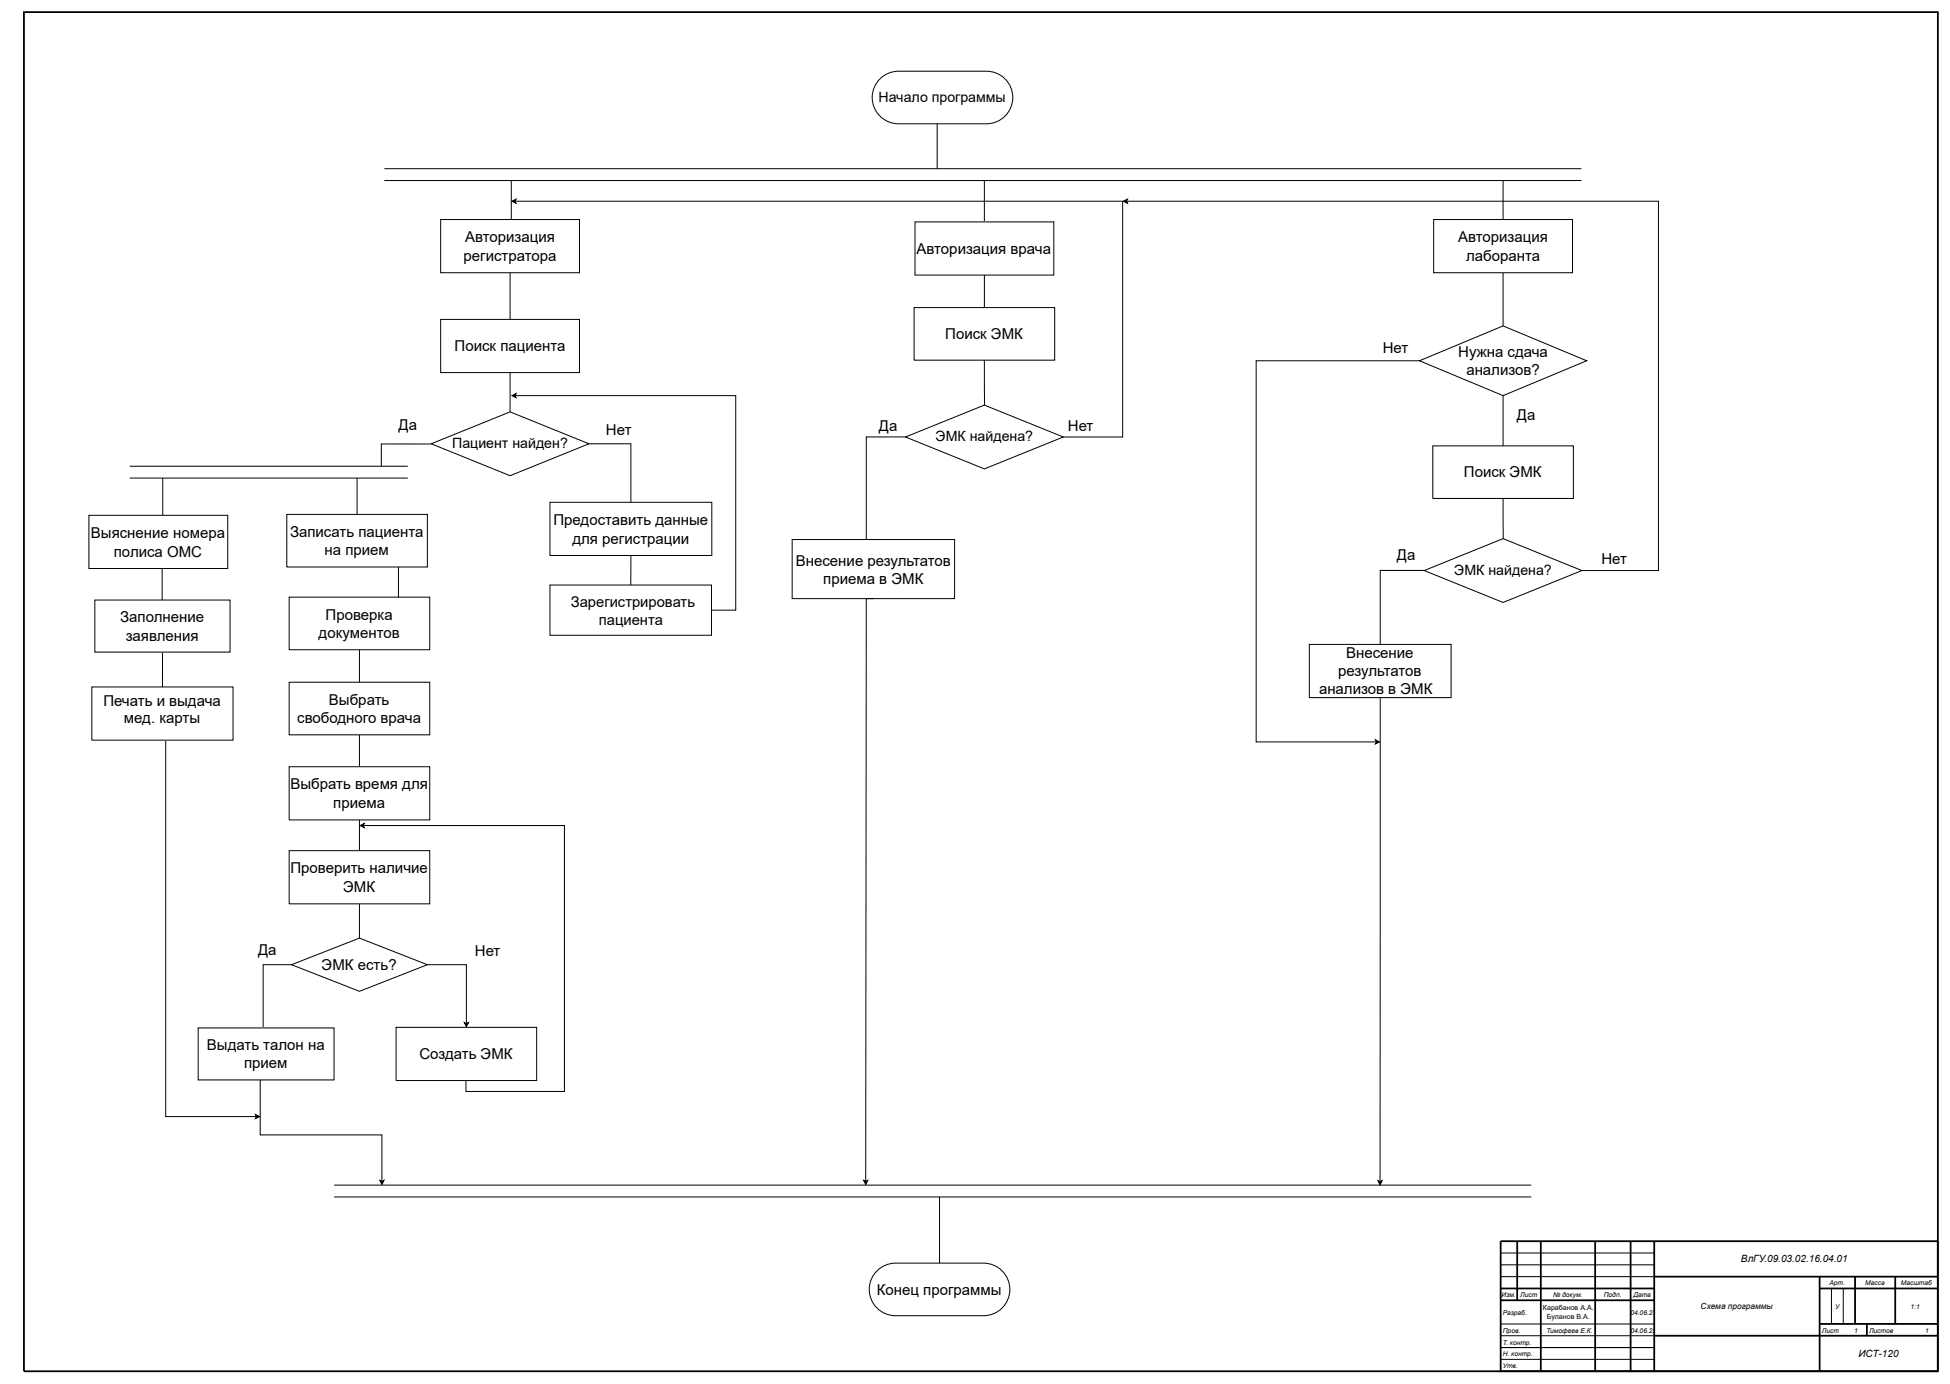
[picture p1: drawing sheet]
<svg xmlns="http://www.w3.org/2000/svg" width="838mm" height="594mm" viewBox="0 0 838 594" stroke-linecap="round" stroke-linejoin="round" font-family="sans-serif">
<path d="M10.3 5.2h822.3v583.8h-822.3zM710.8 573.7h121.8M781.8 568.6h50.8M802.2 568.6v5.1" fill="none" stroke="#000" stroke-width=".76" stroke-linecap="butt"/>
<path d="M402.7 53.2v19.3M644.8 543.3h66M644.8 548.3h66M786.9 553.4v15.2M792 553.4v15.2M644.8 578.8h66M644.8 573.7h66M644.8 568.7h66M644.8 583.9h66" fill="none" stroke="#000" stroke-width=".43"/>
<path d="M378.1 33.9l3-2.2 3.7-1 39-.1a11.3 11.3 0 0 1 11.4 11.3 11.3 11.3 0 0 1-11.4 11.3h-37.7a11.3 11.3 0 0 1-10.5-7 11.3 11.3 0 0 1 2.5-12.3z" fill="#fff"/>
<path d="M378.1 33.9l3-2.2 3.7-1 39-.1a11.3 11.3 0 0 1 11.4 11.3 11.3 11.3 0 0 1-11.4 11.3h-37.7a11.3 11.3 0 0 1-10.5-7 11.3 11.3 0 0 1 2.5-12.3zM185.4 190.7h-21.6v9.8h-3.2" fill="none" stroke="#000" stroke-width=".43"/>
<path d="M185.3 190.6l33.9-13.7 33.9 13.7-33.9 13.7z" fill="#fff"/>
<path d="M185.3 190.6l33.9-13.7 33.9 13.7-33.9 13.7zM154.4 279.1v13.9" fill="none" stroke="#000" stroke-width=".43"/>
<path d="M124.2 256.5h60.5v22.6h-60.5z" fill="#fff"/>
<path d="M124.2 256.5h60.5v22.6h-60.5zM154.4 315.6v13.7" fill="none" stroke="#000" stroke-width=".43"/>
<path d="M124.2 293h60.5v22.6h-60.5z" fill="#fff"/>
<path d="M124.2 293h60.5v22.6h-60.5zM154.4 352.2v13.2" fill="none" stroke="#000" stroke-width=".43"/>
<path d="M124.2 329.3h60.5v22.9h-60.5z" fill="#fff"/>
<path d="M124.2 329.3h60.5v22.9h-60.5zM403.7 514.1v28.4" fill="none" stroke="#000" stroke-width=".43"/>
<path d="M376.8 545.8l3-2.1 3.7-1.1 39.1-.1a11.3 11.3 0 0 1 11.3 11.3 11.3 11.3 0 0 1-11.3 11.3h-37.8a11.3 11.3 0 0 1-10.4-6.9 11.3 11.3 0 0 1 2.4-12.4z" fill="#fff"/>
<path d="M271.1 238.6l-.1 12.7M644.8 538.2h66M376.8 545.8l3-2.1 3.7-1.1 39.1-.1a11.3 11.3 0 0 1 11.3 11.3 11.3 11.3 0 0 1-11.3 11.3h-37.8a11.3 11.3 0 0 1-10.4-6.9 11.3 11.3 0 0 1 2.4-12.4z" fill="none" stroke="#000" stroke-width=".43"/>
<g fill="none" stroke="#000" stroke-width=".76" stroke-linecap="butt">
<path d="M644.8 533.1h187.8v55.8h-187.8zM651.9 533.1v25.4M662 533.1v55.8M685.4 533.1v55.8M700.6 533.1v55.8M710.8 533.1v55.8M644.8 553.4h66M644.8 558.5h66M710.8 548.3h121.8M781.8 553.4h50.8M781.8 548.3v40.6M797.1 548.3v20.3"/>
<path d="M814.3 548.3v20.3"/>
</g>
<path d="M236.3 215.7h69.5v22.9h-69.5z" fill="#fff"/>
<path d="M253.2 190.6h17.9v25.1M236.3 215.7h69.5v22.9h-69.5zM171.2 243.5v13" fill="none" stroke="#000" stroke-width=".43"/>
<path d="M123.2 220.9h60.4v22.6h-60.4z" fill="#fff"/>
<path d="M123.2 220.9h60.4v22.6h-60.4zM125.3 414.4h-12.2v27.1M183.6 414.4h16.8v25.2M199.5 439.2l.9 .4 .9-.4-.9 1.8z" fill="none" stroke="#000" stroke-width=".43"/>
<path d="M199.5 439.2l.9 .4 .9-.4-.9 1.8z" fill="#000"/>
<path d="M125.3 414.4l29.1-11.5 29.2 11.5-29.2 11.4z" fill="#fff"/>
<path d="M125.3 414.4l29.1-11.5 29.2 11.5-29.2 11.4zM111.8 463.8v23.7h52.3v19.9M163.2 507l.9 .4 .9-.4-.9 1.7z" fill="none" stroke="#000" stroke-width=".43"/>
<path d="M163.2 507l.9 .4 .9-.4-.9 1.7z" fill="#000"/>
<path d="M85.2 441.5h58.3v22.3h-58.3z" fill="#fff"/>
<path d="M423 154.7v21M422.2 175.2l.8 .5 .9-.5-.8 1.8zM154.7 354.6l1.8-.9-.4 .9 .4 .9zM156.1 354.6h86.4v114.2h-42.3v-4.7M85.2 441.5h58.3v22.3h-58.3z" fill="none" stroke="#000" stroke-width=".43"/>
<path d="M422.2 175.2l.8 .5 .9-.5-.8 1.8zM154.7 354.6l1.8-.9-.4 .9 .4 .9z" fill="#000"/>
<path d="M392.8 132.1h60.4v22.6h-60.4z" fill="#fff"/>
<path d="M392.8 132.1h60.4v22.6h-60.4z" fill="none" stroke="#000" stroke-width=".43"/>
<path d="M165.4 72.5h513.9v5h-513.9z" fill="#fff"/>
<path d="M165.4 72.5h513.9M165.4 77.5h513.9M69.8 280.1v15" fill="none" stroke="#000" stroke-width=".43"/>
<path d="M40.8 257.7h58v22.4h-58z" fill="#fff"/>
<path d="M609.9 155h-70.2v163.7h51.7M645.8 169.9v21.6M40.8 257.7h58v22.4h-58zM591 317.8l1.8 .9-1.8 .9 .4-.9z" fill="none" stroke="#000" stroke-width=".43"/>
<path d="M591 317.8l1.8 .9-1.8 .9 .4-.9z" fill="#000"/>
<path d="M609.9 155l35.9-15 36 15-36 14.9z" fill="#fff"/>
<path d="M609.9 155l35.9-15 36 15-36 14.9z" fill="none" stroke="#000" stroke-width=".43"/>
<path d="M562.6 276.8h60.9v22.8h-60.9z" fill="#fff"/>
<path d="M219.2 77.5h.5v16.8M219.2 117.1v20.1M562.6 276.8h60.9v22.8h-60.9z" fill="none" stroke="#000" stroke-width=".43"/>
<path d="M189.3 94.3h59.7v22.8h-59.7z" fill="#fff"/>
<path d="M189.3 94.3h59.7v22.8h-59.7zM219.2 160v16.9" fill="none" stroke="#000" stroke-width=".43"/>
<path d="M189.3 137.2h59.7v22.8h-59.7z" fill="#fff"/>
<path d="M189.3 137.2h59.7v22.8h-59.7z" fill="none" stroke="#000" stroke-width=".43"/>
<path d="M340.4 231.7h69.8v25.4h-69.8z" fill="#fff"/>
<path d="M389.4 187.7h-17.2v44h3.1M340.4 231.7h69.8v25.4h-69.8z" fill="none" stroke="#000" stroke-width=".43"/>
<path d="M389.1 187.7l33.9-13.7 33.9 13.7-33.9 13.7z" fill="#fff"/>
<path d="M220 86.4l1.7-.9-.4 .9 .4 .9zM221.3 86.4h261.1v101.3h-25.5M389.1 187.7l33.9-13.7 33.9 13.7-33.9 13.7zM69.9 205.3v16M153.4 205.3v15.6" fill="none" stroke="#000" stroke-width=".43"/>
<path d="M220 86.4l1.7-.9-.4 .9 .4 .9z" fill="#000"/>
<path d="M56 200.3h119v5h-119z" fill="#fff"/>
<path d="M56 200.3h119M56 205.3h119M71.2 317.9v161.7h39M109.7 478.7l1.8 .9-1.8 .9 .5-.9z" fill="none" stroke="#000" stroke-width=".43"/>
<path d="M109.7 478.7l1.8 .9-1.8 .9 .5-.9z" fill="#000"/>
<path d="M39.5 295.1h60.6v22.8h-60.6z" fill="#fff"/>
<path d="M220 169.9l1.7-.9-.4 .9 .4 .9zM221.3 169.9h94.8v92.2h-10.4M39.5 295.1h60.6v22.8h-60.6z" fill="none" stroke="#000" stroke-width=".43"/>
<path d="M220 169.9l1.7-.9-.4 .9 .4 .9z" fill="#000"/>
<path d="M236.3 251.3h69.4v21.6h-69.4z" fill="#fff"/>
<path d="M69.7 244.2v13.5M236.3 251.3h69.4v21.6h-69.4z" fill="none" stroke="#000" stroke-width=".43"/>
<path d="M38.2 221.3h59.6v22.9h-59.6z" fill="#fff"/>
<path d="M423 77.5v17.8M423 118.2v13.9M38.2 221.3h59.6v22.9h-59.6z" fill="none" stroke="#000" stroke-width=".43"/>
<path d="M393.1 95.3h59.7v22.9h-59.7z" fill="#fff"/>
<path d="M645.8 77.5v16.8M393.1 95.3h59.7v22.9h-59.7zM645.8 117.1v22.9" fill="none" stroke="#000" stroke-width=".43"/>
<path d="M616 94.3h59.7v22.8h-59.7z" fill="#fff"/>
<path d="M616 94.3h59.7v22.8h-59.7zM645.8 214.1l.1 18.9M645 232.6l.9 .4 .9-.4-.9 1.8z" fill="none" stroke="#000" stroke-width=".43"/>
<path d="M645 232.6l.9 .4 .9-.4-.9 1.8z" fill="#000"/>
<path d="M615.6 191.5h60.4v22.6h-60.4z" fill="#fff"/>
<path d="M615.6 191.5h60.4v22.6h-60.4z" fill="none" stroke="#000" stroke-width=".43"/>
<path d="M612 245.1l33.8-13.7 33.9 13.7-33.9 13.7z" fill="#fff"/>
<path d="M612 245.1l33.8-13.7 33.9 13.7-33.9 13.7zM612 245h-19v31.8" fill="none" stroke="#000" stroke-width=".43"/>
<path d="M143.8 509h513.9v5.1h-513.9z" fill="#fff"/>
<path d="M482.7 86.4l1.7-.9-.4 .9 .4 .9zM484 86.4h228.6v158.7h-33.2M375.3 257.1h-3.1l-.2 250.3M593 299.6v208M154.4 388.2v14.7M143.8 509h513.9M143.8 514.1h513.9M371.1 507l.9 .4 .9-.4-.9 1.7zM592.1 507.1l.9 .5 .9-.5-.9 1.8z" fill="none" stroke="#000" stroke-width=".43"/>
<path d="M482.7 86.4l1.7-.9-.4 .9 .4 .9zM371.1 507l.9 .4 .9-.4-.9 1.7zM592.1 507.1l.9 .5 .9-.5-.9 1.8z" fill="#000"/>
<path d="M124.2 365.4h60.5v22.8h-60.5z" fill="#fff"/>
<path d="M124.2 365.4h60.5v22.8h-60.5z" fill="none" stroke="#000" stroke-width=".43"/>
<path d="M170.2 441.3h60.4v22.8h-60.4z" fill="#fff"/>
<path d="M170.2 441.3h60.4v22.8h-60.4z" fill="none" stroke="#000" stroke-width=".43"/>
<g font-size="6.4">
<text x="199.9" y="104.1">Авторизация</text>
<text x="626.6" y="104.1">Авторизация</text>
<text x="199.2" y="111.9">регистратора</text>
<text x="393.9" y="108.9">Авторизация врача</text>
<text x="629.9" y="111.9">лаборанта</text>
<text x="406.1" y="145.7">Поиск ЭМК</text>
<text x="195.4" y="150.8">Поиск пациента</text>
<text x="594.1" y="151.5">Нет</text>
<text x="626.5" y="153.3">Нужна сдача</text>
<text x="630" y="161.2">анализов?</text>
<text x="171.3" y="184.5">Да</text>
<text x="377.6" y="185.3">Да</text>
<text x="458.9" y="185.3">Нет</text>
<text x="651.8" y="180.2">Да</text>
<text x="260.4" y="186.8">Нет</text>
<text x="629" y="205.1">Поиск ЭМК</text>
<text x="237.8" y="225.6">Предоставить данные</text>
<text x="39.1" y="231.2">Выяснение номера</text>
<text x="124.6" y="230.7">Записать пациента</text>
<text x="246" y="233.5">для регистрации</text>
<text x="48.9" y="239.1">полиса ОМС</text>
<text x="139.5" y="238.6">на прием</text>
<text x="342" y="242.9">Внесение результатов</text>
<text x="600.2" y="240.4">Да</text>
<text x="688.1" y="242.4">Нет</text>
<text x="353.7" y="250.8">приема в ЭМК</text>
<text x="51.6" y="267.3">Заполнение</text>
<text x="139.9" y="266.3">Проверка</text>
<text x="54" y="275.1">заявления</text>
<text x="136.9" y="274.1">документов</text>
<text x="578.4" y="282.8">Внесение</text>
<text x="575" y="290.4">результатов</text>
<text x="566.7" y="298.2">анализов в ЭМК</text>
<text x="44.4" y="303.1">Печать и выдача</text>
<text x="141.3" y="302.8">Выбрать</text>
<text x="53.3" y="310.7">мед. карты</text>
<text x="127.7" y="310.7">свободного врача</text>
<text x="124.8" y="339.1">Выбрать время для</text>
<text x="143.2" y="347">приема</text>
<text x="124.8" y="375.1">Проверить наличие</text>
<text x="147.4" y="383">ЭМК</text>
<text x="110.9" y="410.2">Да</text>
<text x="204" y="410.4">Нет</text>
<text x="138.2" y="416.5">ЭМК есть?</text>
<text x="88.9" y="451">Выдать талон на</text>
<text x="180.2" y="454.8">Создать ЭМК</text>
<text x="104.9" y="458.9">прием</text>
<text x="376.7" y="556.1">Конец программы</text>
</g>
<g font-size="6.3">
<text x="245.3" y="260.7">Зарегистрировать</text>
<text x="257.3" y="268.3">пациента</text>
</g>
<g font-size="6.1">
<text x="377.5" y="43.9">Начало программы</text>
<text x="402" y="189.6">ЭМК найдена?</text>
<text x="194.3" y="192.4">Пациент найден?</text>
<text x="624.9" y="247">ЭМК найдена?</text>
</g>
<g font-size="4.3">
<text x="748.1" y="542.2">ВлГУ.09.03.02.16.04.01</text>
<text x="798.5" y="582.8">ИСТ-120</text>
</g>
<text font-size="3.6" x="730.7" y="562.2">Схема программы</text>
<g font-size="3">
<text x="663" y="562.7">Карабанов А.А.</text>
<text x="664.7" y="566.5">Буланов В.А.</text>
</g>
<g font-size="2.9">
<text x="645.2" y="557.1">Изм.</text>
<text x="653.2" y="557.1">Лист</text>
<text x="667.3" y="557.1">№ докум.</text>
<text x="689.1" y="557.1">Подп.</text>
<text x="701.8" y="557.1">Дата</text>
<text x="786" y="552.1">Арт.</text>
<text x="801.4" y="552.1">Масса</text>
<text x="816.7" y="552.1">Масштаб</text>
<text x="788.5" y="562.2">У</text>
<text x="820.9" y="562.2">1:1</text>
<text x="645.7" y="564.7">Разраб.</text>
<text x="700.5" y="564.7">04.06.23</text>
<text x="645.7" y="572.4">Пров.</text>
<text x="664.4" y="572.6">Тимофеев Е.К.</text>
<text x="700.5" y="572.4">04.06.23</text>
<text x="782.8" y="572.4">Лист</text>
<text x="796.7" y="572.4">1</text>
<text x="803.1" y="572.4">Листов</text>
<text x="827.2" y="572.4">1</text>
<text x="645.7" y="577.7">Т. контр.</text>
<text x="645.7" y="582.5">Н. контр.</text>
<text x="645.7" y="587.6">Утв.</text>
</g>
</svg>
